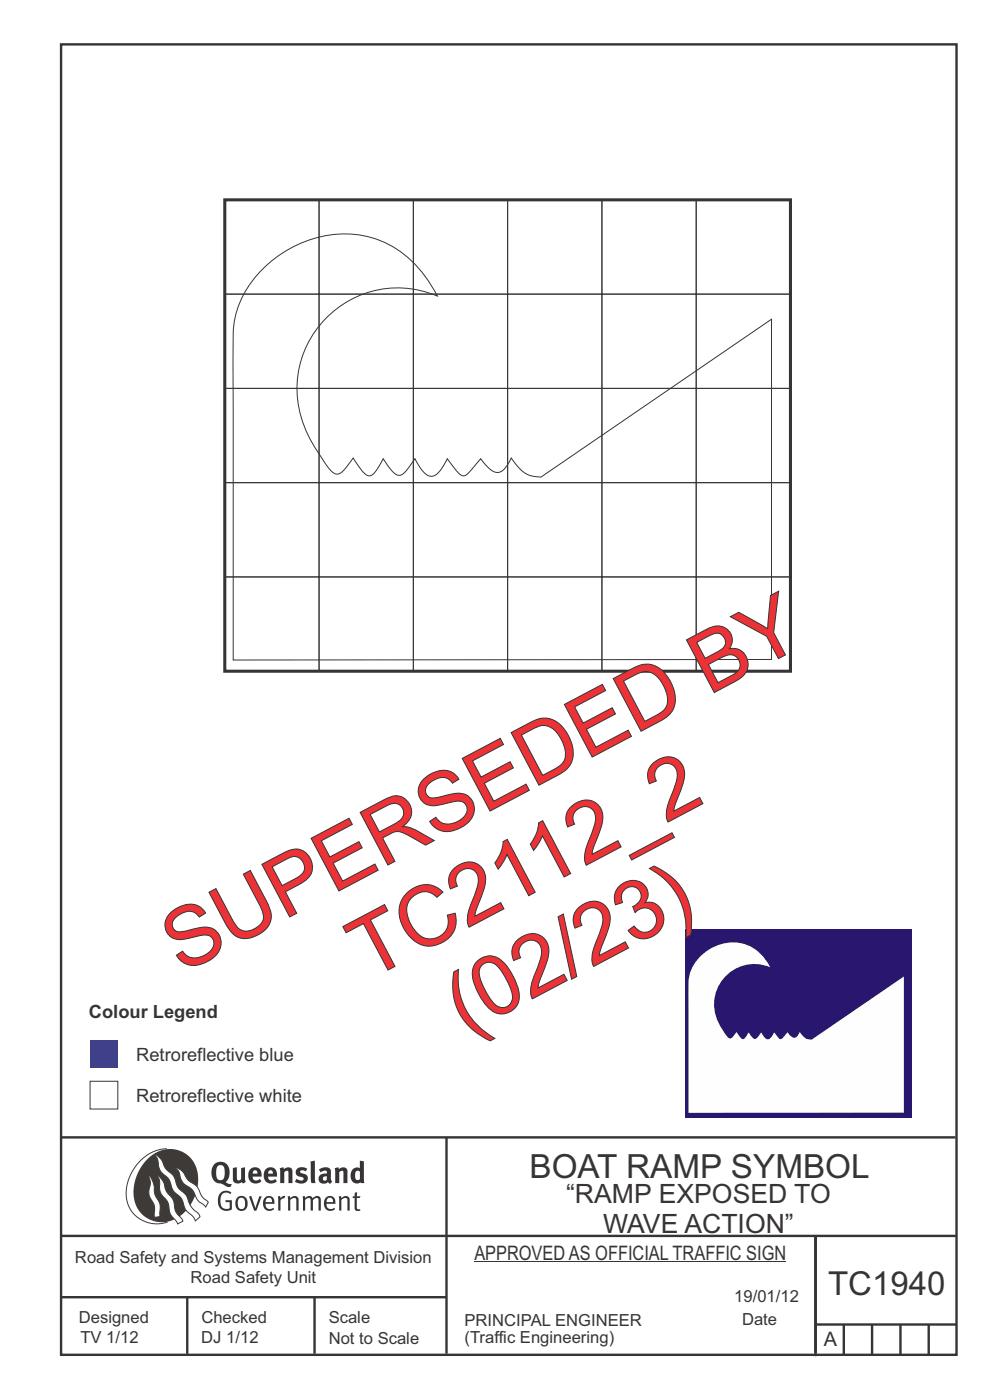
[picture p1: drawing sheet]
<svg xmlns="http://www.w3.org/2000/svg" width="210mm" height="297mm" viewBox="0 0 210 297" stroke-linecap="round" stroke-linejoin="round" font-family="sans-serif">
<g fill="none" stroke="#373435" stroke-width=".51">
<path d="M13 9.4h189.9v278h-189.9zM12.7 241.3h190M94.7 241.4v45.8M12.7 275.2h82M12.7 262.2h190.1M39.7 275.2v12M66.7 275.2v12M173 262.1v25.6M173 281h30M179 281v6.4M185 281v6.4M191 281v6.4"/>
<path d="M197 281v6.4"/>
</g>
<path d="M100.6 267.7h66.2" fill="none" stroke="#373435" stroke-width=".21"/>
<path d="M35.4 243.7a9.5 9.5 0 0 0-8.6 10.4 6.5 6.5 0 0 0 8.8 5.1" fill="none" stroke="#3d3a38" stroke-width=".21"/>
<path d="M31.3 245.9a6.1 6.1 0 0 1 7.3-1.6 6.1 6.1 0 0 1 3.4 6.6 8.8 8.8 0 0 1-7.2 8.4 6.1 6.1 0 0 1-6.4-7.5 10.5 10.5 0 0 1 2.9-5.9z" fill-rule="evenodd" fill="#3d3a38"/>
<g fill="#fefefe" stroke="#3d3a38" stroke-width=".21">
<path d="M31.6 249.4l.3 .3 .6 1.2 .4 2.5 1 2 .1 2.7-1.2 .2-.1-2.5-.9-1.8-.2-.7 .3-2.4z" fill-rule="evenodd"/>
<path d="M37.1 247.7l.6 .1 .9 .6 1.3 1.9 1.9 1.5 1.1 2.1 1.3 1.2-.6 1-1.6-1.5-1.2-2.2-2-1.5-.5-.9-.4-1.5z" fill-rule="evenodd"/>
<path d="M32.8 244.9l.4 .1 .9 .8 1 2.1 1.7 1.5 .9 2.5 1.7 1.6 1.2 2.5 1.6 1.6 .2 .5-1 .9-.4-.9-1.6-1.5-1-2.4-1.7-1.7-.9-2.4-1.8-1.7-.3-.9-.3-1.6z" fill-rule="evenodd"/>
<path d="M33.4 249.4l.5 .3 .7 1 .7 2 1.5 1.9 .5 2.5 1.4 1.8 .1 .1-1.1 .7-1.6-2.2-.6-2.5-1.4-1.9-.3-1v-1.6z" fill-rule="evenodd"/>
</g>
<g fill="#373435">
<path d="M46.8 253.1l.5-.4 .6-.1 .7 .1 .5 .3-.2 .3-.9-.3-.8 .2-.3 .7-.1 1.1 .1 .6 .3 .5 .5 .3 .6 .1 .4-.2v-1.3h-.8l-.1-.4h1.4v2l-.7 .2-.8 .1-.6-.2-.5-.5-.3-.8-.1-.9 .2-.8z" fill-rule="evenodd"/>
<path d="M50.7 254.3l.7-.2 .5 .5 .1 1.2-.2 .4-.3 .3h-.5l-.4-.4-.2-1.1zM50.4 254l-.5 1.1 .2 1.2 .8 .6 1-.2 .4-.4 .2-.5v-.8l-.2-.7-.3-.4-.5-.2h-.6z" fill-rule="evenodd"/>
<path d="M52.8 253.8l.5-.1 .9 2.6 .8-2.5h.5l-1.1 3h-.5z" fill-rule="evenodd"/>
<path d="M56.6 254.2l.4-.1 .4 .1 .2 .3 .1 .5h-1.4zM56.2 254l-.4 1v.7l.3 .6 .3 .4 .6 .2 1-.3 .2-.1-.2-.3-.6 .3-.7-.2-.3-.2-.1-.6v-.1h1.9l-.2-1.2-.8-.5-.5 .1z" fill-rule="evenodd"/>
<path d="M58.9 253.8l.5-.1 .1 .5 .4-.4 .6-.1-.2 .5-.4 .1-.4 .3v2.2h-.5z" fill-rule="evenodd"/>
<path d="M61 253.8h.5a.24 .24 0 0 0 .1 .3 .24 .24 0 0 0 .3-.2l.8-.2 .6 .5v2.6h-.4l-.1-2.3-.1-.3-.3-.1-.8 .5v2.2h-.5z" fill-rule="evenodd"/>
<path d="M64.2 253.8h.4a.23 .23 0 0 0 .2 .3 .23 .23 0 0 0 .3-.2l.5-.2 .5 .2a.23 .23 0 0 0 .3 .2 .23 .23 0 0 0 .2-.1l.8-.3 .6 .4 .1 2.7h-.5v-2.3l-.1-.3-.3-.1-.8 .5v2.2h-.5v-2.3l-.1-.3h-.3l-.8 .4v2.2h-.4z" fill-rule="evenodd"/>
<path d="M69.5 254.2l.5-.1 .4 .1 .2 .8h-1.3zM69.2 254l-.5 1 .1 .7 .2 .6 .4 .4 .4 .2 1.1-.3 .2-.1-.2-.3-.6 .3-.7-.2-.3-.3v-.6h1.9l-.2-1.2-.4-.3-.5-.2-.5 .1z" fill-rule="evenodd"/>
<path d="M71.8 253.8h.5a.24 .24 0 0 0 .1 .3 .24 .24 0 0 0 .4-.2l.7-.2 .6 .5 .1 2.6h-.5v-2.3l-.1-.3-.4-.1-.8 .5v2.2h-.5z" fill-rule="evenodd"/>
<path d="M75.3 253l.5-.1-.1 .9h.8l-.2 .3h-.6v2.2l.2 .2h.5v.3l-.2 .1-.6-.1-.4-.3v-2.4h-.4v-.3h.4z" fill-rule="evenodd"/>
<path d="M46.2 247.4l.4-.2h.4l.6 .6v1.8l-.2 .5-.4 .2h-.7l-.3-.5-.1-1.6zM45.5 246.9l-.4 .7-.2 .8v1l.3 .9 .7 .6 1 .2 1.6 .7 .4-.1 .3-.5h-.6l-.8-.4 .7-.9 .2-1.5a1.91 1.91 0 0 0-1.1-1.8 1.91 1.91 0 0 0-2.1 .3z" fill-rule="evenodd"/>
<path d="M49.4 247.8l.8-.2 .1 2.5 .1 .2 .3 .1 .4-.3v-2.3l.9-.2v2.6l.2 .5-.7 .3a.39 .39 0 0 0-.7 0h-.8l-.5-.4z" fill-rule="evenodd"/>
<path d="M53.8 248.4l.3-.1h.3l.2 .7h-1zM53.1 248l-.3 .5-.1 .8v.7l.4 .6 .5 .4 .6 .1 .7-.1 .6-.4-.4-.5-.4 .3h-.5l-.4-.1-.2-.4v-.3h1.9l-.1-1-.3-.6-1-.4-.5 .1z" fill-rule="evenodd"/>
<path d="M57.1 248.4l.2-.1h.4l.2 .7h-1zM56.4 248l-.4 .6-.1 .8 .1 .7 .4 .5 .5 .4 .6 .1 .6-.1 .6-.4-.3-.5-.6 .3h-.5l-.4-.6v-.2h1.9l-.1-1-.3-.6-.5-.3-.5-.1-.5 .1z" fill-rule="evenodd"/>
<path d="M59.3 247.8l.8-.2 .1 .4 1-.4 .7 .3 .1 .5v2.6h-.8v-2.3l-.3-.3-.6 .3v2.3h-.9z" fill-rule="evenodd"/>
<path d="M63 248l.9-.4 1.3 .3-.3 .6-.9-.2-.3 .2 .1 .3 1 .3 .4 .4v.8l-.4 .6-1.1 .2-1.1-.4 .3-.6 1 .4 .3-.1 .2-.3-.2-.3-.9-.3-.4-.3-.2-.6z" fill-rule="evenodd"/>
<path d="M68.6 249.7l.7-.2v.8l-.3 .2-.3-.1-.2-.3zM67.6 248.1l.4 .6 .8-.4 .5 .2a.35 .35 0 0 1 0 .5 .35 .35 0 0 1-.5 0l-1 .4-.2 .9 .2 .4 .3 .3h1.1a.49 .49 0 0 1 .8 .2l.5-.6-.3-.4v-1.7l-.2-.5-.4-.3-.6-.1z" fill-rule="evenodd"/>
<path d="M71 247.8l.8-.2 .1 .4 .9-.4 .7 .3 .2 .5v2.6h-.8l-.1-2.3-.2-.3-.6 .3v2.3h-.9z" fill-rule="evenodd"/>
<path d="M75.6 248.5l.3-.1 .4 .2v1.5l-.3 .2h-.4l-.2-.4-.1-.9zM76.3 246.2v1.3a.19 .19 0 0 1 0 .3 .19 .19 0 0 1-.3-.1l-.8 .1-.6 .5-.2 .9 .1 1 .3 .5 .6 .3h.6l.5-.2v.2h.8l-.1-4.6z" fill-rule="evenodd"/>
<path d="M65.9 246.4l.9-.2 .1 4.8h-.8l-.1-.3z" fill-rule="evenodd"/>
</g>
<path d="M19.1 229.4h5.9v5.9h-5.9z" fill-rule="evenodd" fill="#fefefe" stroke="#373435" stroke-width=".21"/>
<path d="M19.1 220.7h5.9v5.9h-5.9z" fill-rule="evenodd" fill="#3e4095"/>
<path d="M145.3 197h48v40h-48z" fill-rule="evenodd" fill="#29166f"/>
<path d="M148.8 202.7a8.9 8.9 0 0 1 13.6 .9l1 1.6a8.6 8.6 0 0 0-10.2 2.7 8.6 8.6 0 0 0 0 10.5l.5 .7a1.48 1.48 0 0 0 1.4 1.2l1.1-1.4a2.52 2.52 0 0 0 1.5 1.5l.4-.3 .7-1.1a1.98 1.98 0 0 0 1.5 1.4l.4-.3 .8-1.1a1.99 1.99 0 0 0 1.5 1.5l.6-.5 .6-1 .7 .9a.66 .66 0 0 0 .6 .6 .66 .66 0 0 0 .7-.5l.9-1a1.69 1.69 0 0 0 1.6 1.1l.5-.3 .4-.9 1.2 1.3 1.4 .4 19.5-13.4v28.8l-45.6 .1-.1-25.7a8.8 8.8 0 0 1 2.8-7.7z" fill-rule="evenodd" fill="#fefefe"/>
<g fill="none" stroke="#373435" stroke-width=".21">
<path d="M47.7 42.4h20v20h-20zM56.2 56.6a24.2 24.2 0 0 1 22.1-6.3 21.8 21.8 0 0 1 12.8 9.6l1.7 2.9a21.5 21.5 0 0 0-24.5 5.6 21.5 21.5 0 0 0-2.4 25l3.9 6a1.93 1.93 0 0 0 2.2 1.1l1.1-.9 1.8-2.4 2 2.8a1.45 1.45 0 0 0 2.2 .6l.9-1.1 1.3-2.2 1.6 2.3a1.95 1.95 0 0 0 2.3 1.1l1.2-1.1 1.6-2.3 1.2 2a2.7 2.7 0 0 0 2.7 1.7 6.8 6.8 0 0 0 3-3.7l2 2.6a1.63 1.63 0 0 0 1.8 .9l.9-.7 2.4-2.8 1.5 1.8a2.17 2.17 0 0 0 3.4 .5l.7-.8 .8-1.6a7.8 7.8 0 0 0 4.2 3.7l2.1 .3 49-33.5v72.2l-114.2 .1-.1-66.8a20.2 20.2 0 0 1 6.8-16.6zM67.7 42.4h20v20h-20zM87.7 42.4h20v20h-20zM107.7 42.4h20v20h-20zM127.7 42.4h20v20h-20zM147.7 42.4h20v20h-20zM47.7 62.4h20v20h-20zM67.7 62.4h20v20h-20zM87.7 62.4h20v20h-20zM107.7 62.4h20v20h-20zM127.7 62.4h20v20h-20z"/>
<path d="M147.7 62.4h20v20h-20zM47.7 82.4h20v20h-20zM67.7 82.4h20v20h-20zM87.7 82.4h20v20h-20zM107.7 82.4h20v20h-20zM127.7 82.4h20v20h-20zM147.7 82.4h20v20h-20zM47.7 102.4h20v20h-20zM67.7 102.4h20v20h-20zM87.7 102.4h20v20h-20zM107.7 102.4h20v20h-20zM127.7 102.4h20v20h-20z"/>
<path d="M147.7 102.4h20v20h-20zM47.7 122.4h20v20h-20zM67.7 122.4h20v20h-20zM87.7 122.4h20v20h-20zM107.7 122.4h20v20h-20zM127.7 122.4h20v20h-20zM147.7 122.4h20v20h-20z"/>
</g>
<path d="M47.7 42.4h120v100h-120z" fill="none" stroke="#373435" stroke-width=".65" stroke-linecap="butt"/>
<g font-size="17.6" fill="#ed3237">
<text x="38.6" y="206.6" transform="rotate(-28 38.6 206.6)">SUPERSEDED BY</text>
<text x="78.3" y="207.9" transform="rotate(-28 78.3 207.9)">TC2112_2</text>
<text x="98.6" y="219.5" transform="rotate(-28 98.6 219.5)">(02/23)</text>
</g>
<text font-size="7.1" fill="#373435" x="112.3" y="249.8">BOAT RAMP SYMBOL</text>
<text font-size="7" fill="#373435" x="175.7" y="274.7">TC1940</text>
<g font-size="5.6" fill="#373435">
<text x="120.1" y="255.3">“RAMP EXPOSED TO</text>
<text x="127.9" y="261.6">WAVE ACTION”</text>
</g>
<g font-size="4.2" fill="#373435">
<text x="100.6" y="267.2">APPROVED AS OFFICIAL TRAFFIC SIGN</text>
<text x="174.7" y="285.6">A</text>
</g>
<g font-size="3.9" fill="#373435">
<text x="18.9" y="215.9">Colour Legend</text>
<text x="28.9" y="225">Retroreflective blue</text>
<text x="28.9" y="233.7">Retroreflective white</text>
</g>
<g font-size="3.5" fill="#373435">
<text x="15.9" y="267.9">Road Safety and Systems Management Division</text>
<text x="40.4" y="272.2">Road Safety Unit</text>
<text x="16.7" y="280.6">Designed</text>
<text x="42.7" y="280.6">Checked</text>
<text x="69.7" y="280.6">Scale</text>
<text x="98.5" y="281.3">PRINCIPAL ENGINEER</text>
<text x="155.8" y="276.2">19/01/12</text>
<text x="157.4" y="281.2">Date</text>
<text x="17.1" y="284.9">TV 1/12</text>
<text x="42.7" y="284.8">DJ 1/12</text>
<text x="69.7" y="285.2">Not to Scale</text>
<text x="98.5" y="284.8">(Traffic Engineering)</text>
</g>
</svg>
